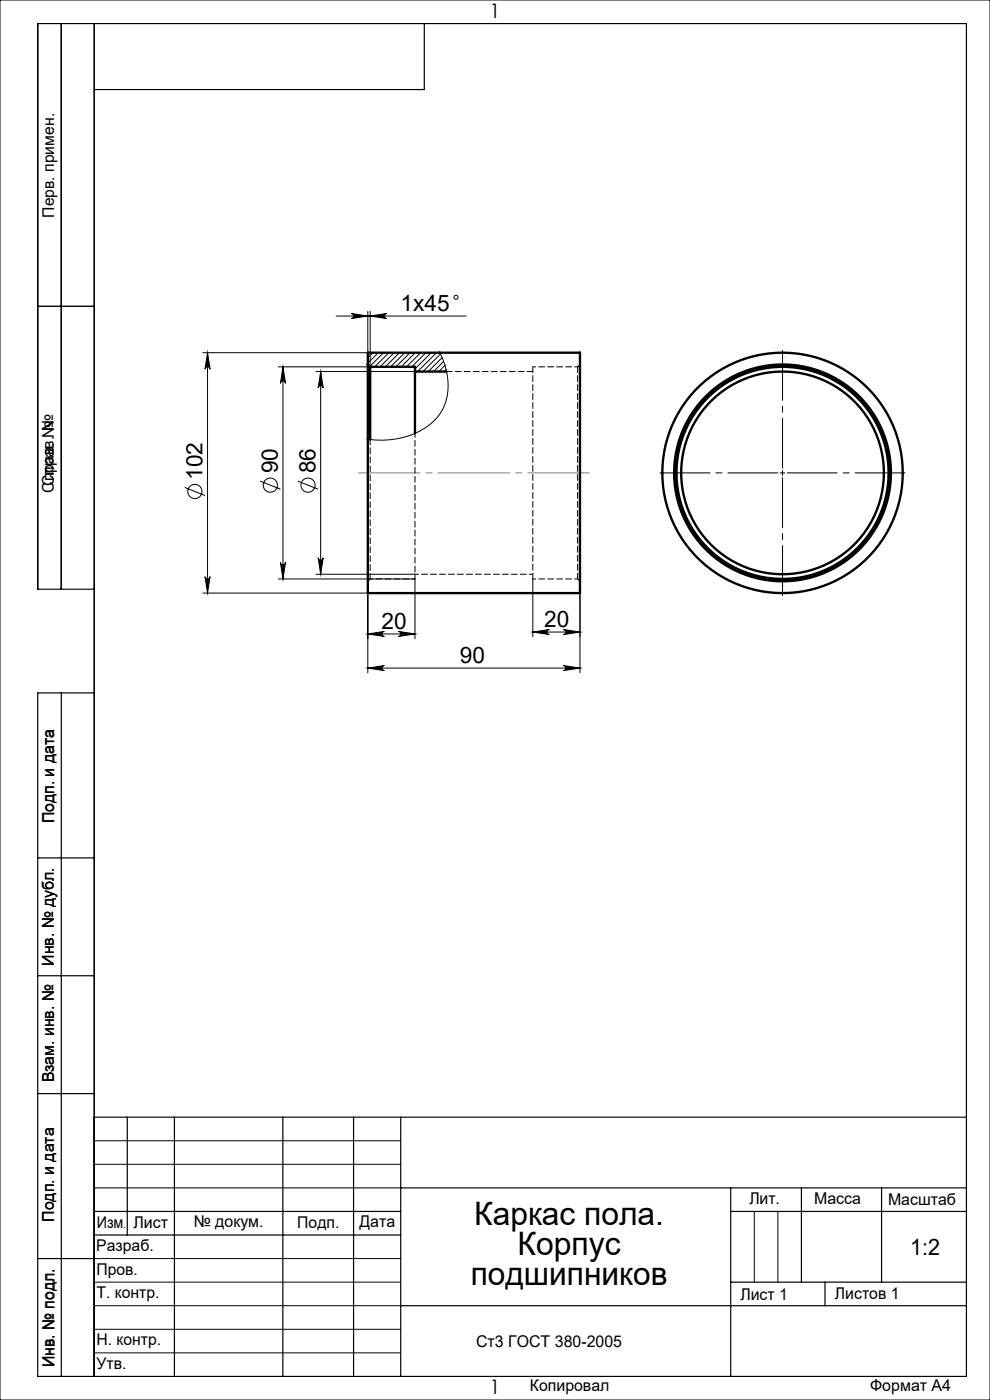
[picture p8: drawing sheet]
<svg xmlns="http://www.w3.org/2000/svg" width="210mm" height="297mm" viewBox="0 0 210 297" stroke-linecap="round" stroke-linejoin="round" font-family="sans-serif">
<g fill="none" stroke="#000" stroke-width=".21">
<path d="M0 0h210v297h-210zM43 74.8h35M44 74.8v51M44 74.8l.6 3.5a.54 .54 0 0 0-.6-.5 .54 .54 0 0 0-.5 .5zM59 77.8h29M60 77.8l.6 3.5a.54 .54 0 0 0-.6-.5 .54 .54 0 0 0-.5 .5zM60 77.8v45M67 78.8h21M68 78.8v43M68 78.8l.6 3.5a.54 .54 0 0 0-.6-.5 .54 .54 0 0 0-.5 .5zM71.3 67h27.6M74.5 66.5l3.5 .5-3.5 .6a.54 .54 0 0 0 .5-.6 .54 .54 0 0 0-.5-.5z"/>
<path d="M78 66v11.3M78.5 66v11.8M78.5 67l3.5-.5a.54 .54 0 0 0-.5 .5 .54 .54 0 0 0 .5 .6zM79.1 74.8l-1.1 1.1M80.2 74.8l-2.2 2.2M81.4 74.8l-3 2.9M82.5 74.8l-3 3M83.6 74.8l-3 3M84.7 74.8l-3 3M85.9 74.8l-3 3M87 74.8l-3 3M88.1 74.8l-3 3"/>
<path d="M89.2 74.8l-3 3M90.3 74.8l-3 3M91.5 74.8l-3.5 3.5M92.6 74.8l-4 4M93.3 74.8a14 14 0 0 1 .8 11.7 12.4 12.4 0 0 1-8.7 6.3 19.2 19.2 0 0 1-7.4 .4M93.4 75.1l-3.7 3.7M93.8 75.9l-3 2.9M94.1 76.7l-2.1 2.1M94.4 77.5l-1.3 1.3M94.6 78.4l-.4 .4M166 99.8v1M39.2 103.4l4.3 1.7"/>
<path d="M55.2 102.1l4.3 1.7M59.5 119.3a.54 .54 0 0 0 .5 .5 .54 .54 0 0 0 .6-.5l-.6 3.5zM63.2 102.1l4.3 1.7M67.5 118.3a.54 .54 0 0 0 .5 .5 .54 .54 0 0 0 .6-.5l-.6 3.5zM165.5 100.3h1M43 125.8h35v16.9M43.5 122.3a.54 .54 0 0 0 .5 .5 .54 .54 0 0 0 .6-.5l-.6 3.5zM59 122.8h29v12.7M67 121.8h21M78 134.5h10M78 134.5l3.5-.5a.54 .54 0 0 0-.5 .5 .54 .54 0 0 0 .5 .5zM84.5 134l3.5 .5-3.5 .5a.54 .54 0 0 0 .5-.5 .54 .54 0 0 0-.5-.5z"/>
<path d="M113 134.1l3.5-.6a.54 .54 0 0 0-.5 .6 .54 .54 0 0 0 .5 .5zM113 122.8v12.3M113 134.1h10M119.5 133.5l3.5 .6-3.5 .5a.54 .54 0 0 0 .5-.5 .54 .54 0 0 0-.5-.6zM123 125.8v16.9M78 141.7h45M78 141.7l3.5-.5a.54 .54 0 0 0-.5 .5 .54 .54 0 0 0 .5 .6zM119.5 141.2l3.5 .5-3.5 .6a.54 .54 0 0 0 .5-.6 .54 .54 0 0 0-.5-.5zM20 242h65M20 247h65M20 252h65M160 257v15"/>
<path d="M165 257v15M20 267h65M20 272h65M20 277h65M20 282h65M20 287h65"/>
<circle cx="96.7" cy="63.1" r=".43"/>
<circle cx="41.3" cy="104.3" r="1.5"/>
<circle cx="57.3" cy="102.9" r="1.5"/>
<circle cx="65.3" cy="102.9" r="1.5"/>
</g>
<path d="M166 99.3v-25M165 100.3h-25M166 101.3v25M167 100.3h25" fill="none" stroke="#000" stroke-width=".21" stroke-dasharray="15.2 1.3 1.3 1.3" stroke-dashoffset="4.6"/>
<path d="M76 100.3h49" fill="none" stroke="#808080" stroke-width=".21" stroke-dasharray="15.2 1.3 1.3 1.3" stroke-dashoffset="2.2"/>
<g fill="none" stroke="#000" stroke-width=".25">
<path d="M13 5v120M20 5v287M90 5v14h-70M8 65h12M20 125h-12v-120h197v287h-197v-145h12M13 147v145M8 182h12M8 207h12M8 232h12M20 237h185M27 237v25M37 237v55"/>
<path d="M60 237v55M75 237v55M85 237v55M20 257h65M85 252h120M155 252v40M155 257h50M170 252v20M187 252v20M8 267h12M20 262h65M85 277h120"/>
<path d="M155 272h50M175 272v5"/>
</g>
<g fill="#000">
<path d="M44 74.8l.6 3.5a.54 .54 0 0 0-.6-.5 .54 .54 0 0 0-.5 .5zM43.5 122.3a.54 .54 0 0 0 .5 .5 .54 .54 0 0 0 .6-.5l-.6 3.5zM60 77.8l.6 3.5a.54 .54 0 0 0-.6-.5 .54 .54 0 0 0-.5 .5zM59.5 119.3a.54 .54 0 0 0 .5 .5 .54 .54 0 0 0 .6-.5l-.6 3.5z"/>
<path d="M78.5 67l3.5-.5a.54 .54 0 0 0-.5 .5 .54 .54 0 0 0 .5 .6zM74.5 66.5l3.5 .5-3.5 .6a.54 .54 0 0 0 .5-.6 .54 .54 0 0 0-.5-.5z"/>
<path d="M67.5 118.3a.54 .54 0 0 0 .5 .5 .54 .54 0 0 0 .6-.5l-.6 3.5zM68 78.8l.6 3.5a.54 .54 0 0 0-.6-.5 .54 .54 0 0 0-.5 .5z"/>
<path d="M78 134.5l3.5-.5a.54 .54 0 0 0-.5 .5 .54 .54 0 0 0 .5 .5zM84.5 134l3.5 .5-3.5 .5a.54 .54 0 0 0 .5-.5 .54 .54 0 0 0-.5-.5zM78 141.7l3.5-.5a.54 .54 0 0 0-.5 .5 .54 .54 0 0 0 .5 .6zM119.5 141.2l3.5 .5-3.5 .6a.54 .54 0 0 0 .5-.6 .54 .54 0 0 0-.5-.5z"/>
<path d="M119.5 133.5l3.5 .6-3.5 .5a.54 .54 0 0 0 .5-.5 .54 .54 0 0 0-.5-.6zM113 134.1l3.5-.6a.54 .54 0 0 0-.5 .6 .54 .54 0 0 0 .5 .5z"/>
</g>
<g fill="none" stroke="#000" stroke-width=".5">
<path d="M78 74.8h45v51h-45zM78 77.3l.5 .5M78.5 77.8v15.5M78.5 77.8h9.5v1M88 78.8v13.1M88 78.8h6.7"/>
<circle cx="166" cy="100.3" r="21.5"/>
<circle cx="166" cy="100.3" r="25.5"/>
<circle cx="166" cy="100.3" r="23"/>
<circle cx="166" cy="100.3" r="22.5"/>
</g>
<path d="M113 77.8v45M122.5 77.8v45" fill="none" stroke="#000" stroke-width=".21" stroke-dasharray="1.3 .6"/>
<path d="M113 78.8h-18.3M78.5 122.8v-29.5" fill="none" stroke="#000" stroke-width=".21" stroke-dasharray="1.3 .6" stroke-dashoffset=".1"/>
<path d="M123 77.3l-.5 .5M88 91.9v30.9M78 123.3l.5-.5M122.5 122.8l.5 .5" fill="none" stroke="#000" stroke-width=".21" stroke-dasharray="1.3 .6" stroke-dashoffset=".4"/>
<path d="M122.5 77.8h-9.5M78.5 122.8h9.5M113 122.8h9.5" fill="none" stroke="#000" stroke-width=".21" stroke-dasharray="1.3 .6" stroke-dashoffset=".6"/>
<path d="M88 121.8h25" fill="none" stroke="#000" stroke-width=".21" stroke-dasharray="1.3 .6" stroke-dashoffset=".5"/>
<g font-size="6.9">
<text x="100.6" y="259.8">Каркас пола.</text>
<text x="109.8" y="266.2">Корпус</text>
<text x="99.9" y="272.7">подшипников</text>
</g>
<g font-size="4.8">
<text x="85" y="66">1х45</text>
<text x="42.9" y="101.8" transform="rotate(-90 42.9 101.8)">102</text>
<text x="58.9" y="100.4" transform="rotate(-90 58.9 100.4)">90</text>
<text x="66.9" y="100.4" transform="rotate(-90 66.9 100.4)">86</text>
<text x="80.9" y="133.4">20</text>
<text x="115.4" y="133">20</text>
<text x="97.5" y="140.7">90</text>
<text x="193.1" y="266.2">1:2</text>
</g>
<g font-size="4.2">
<text x="103.8" y="3.7">1</text>
<text x="103.8" y="295.7">1</text>
</g>
<g font-size="3.4">
<text x="11.5" y="46.2" transform="rotate(-90 11.5 46.2)">Перв. примен.</text>
<text x="11.4" y="103.2" transform="rotate(-90 11.4 103.2)">Справ. №</text>
<text x="11.5" y="104.5" transform="rotate(-90 11.5 104.5)">Справ. №</text>
<text x="11.4" y="174.7" transform="rotate(-90 11.4 174.7)">Подп. и дата</text>
<text x="11.5" y="204.9" transform="rotate(-90 11.5 204.9)">Инв. № дубл.</text>
<text x="11.5" y="229.6" transform="rotate(-90 11.5 229.6)">Взам. инв. №</text>
<text x="159" y="255.5">Лит.</text>
<text x="172.7" y="255.5">Масса</text>
<text x="188.4" y="255.6">Масштаб</text>
<text x="11.5" y="259.2" transform="rotate(-90 11.5 259.2)">Подп. и дата</text>
<text x="20.5" y="260.4">Изм</text>
<text x="28.3" y="260.4">Лист</text>
<text x="41.1" y="260.4">№ докум.</text>
<text x="63.1" y="260.4">Подп.</text>
<text x="76.2" y="260.4">Дата</text>
<text x="20.4" y="265.4">Разраб.</text>
<text x="20.5" y="275.4">Т. контр.</text>
<text x="20.5" y="270.4">Пров.</text>
<text x="157" y="275.7">Лист 1</text>
<text x="177.1" y="275.7">Листов 1</text>
<text x="20.5" y="285.4">Н. контр.</text>
<text x="101" y="285.7">Ст3 ГОСТ 380-2005</text>
<text x="11.4" y="290" transform="rotate(-90 11.4 290)">Инв. № подл.</text>
<text x="20.5" y="290.4">Утв.</text>
<text x="112.4" y="295">Копировал</text>
<text x="184.6" y="295">Формат А4</text>
</g>
<text font-size="2.1" x="26.2" y="260.4">.</text>
</svg>
